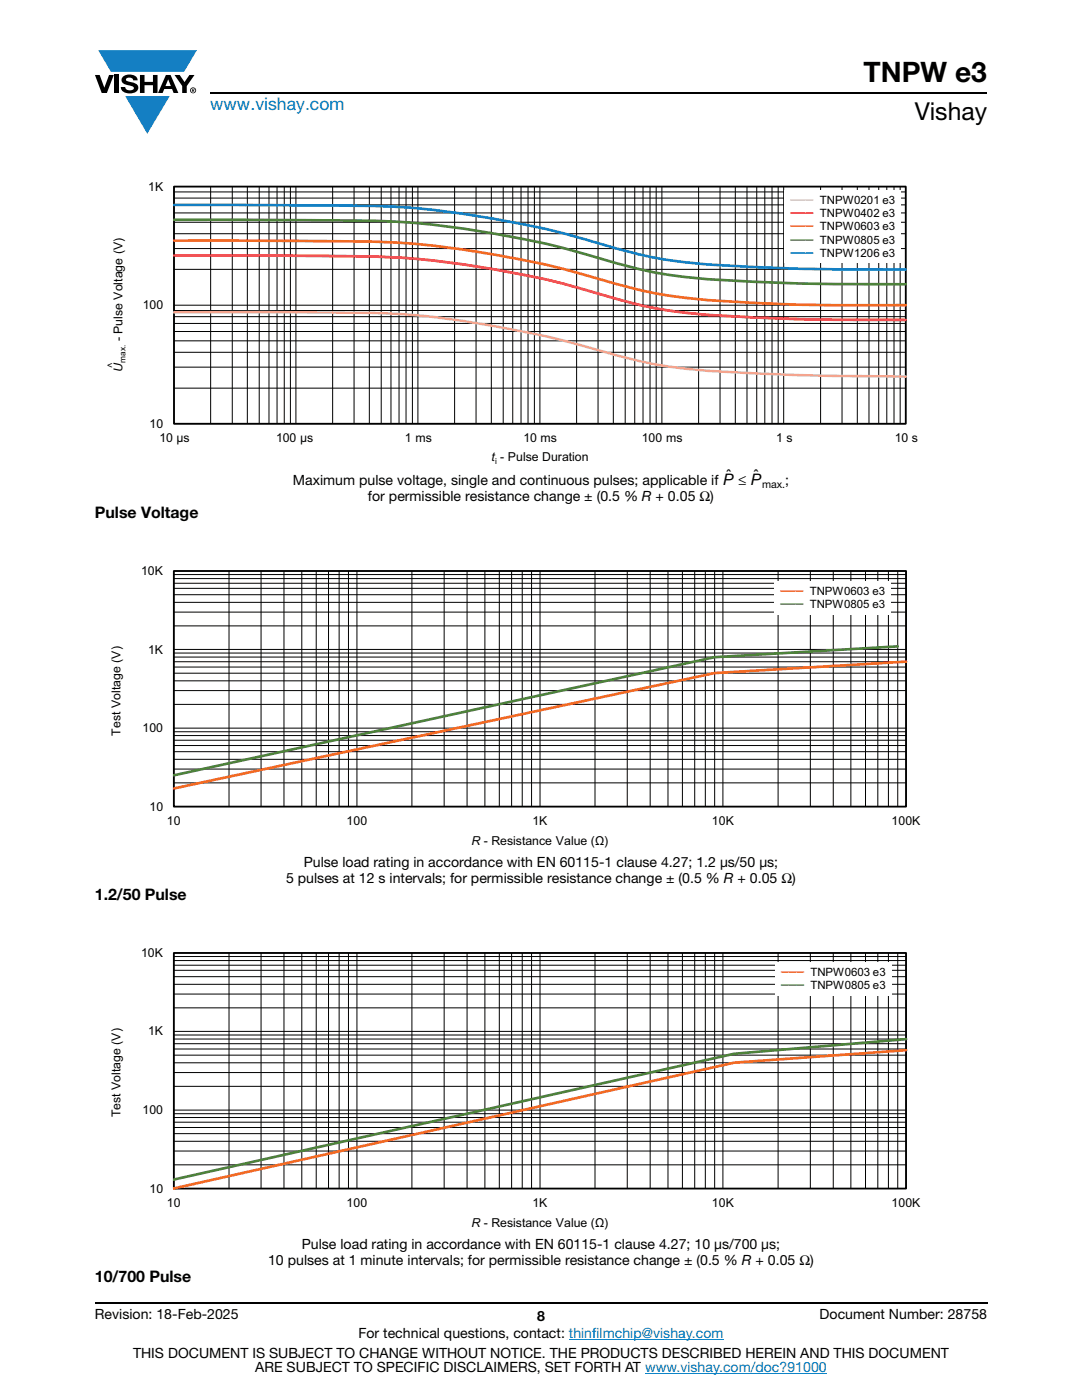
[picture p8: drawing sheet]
<svg xmlns="http://www.w3.org/2000/svg" width="216mm" height="279mm" viewBox="0 0 216 279" stroke-linecap="round" stroke-linejoin="round" font-family="sans-serif">
<g fill="#147fc3">
<path d="M19.6 10h19.7l-2.6 4.3h-1.1h-13.5z"/>
<path d="M25 19.2h8.9l-4.5 7.5z"/>
</g>
<g fill="#000">
<path d="M18.9 15h1l.9 2.5 1-2.5h.9l-1.4 3.6h-1zM22.9 15h.9v3.6h-.9zM24.6 15.3a2.1 2.1 0 0 1 2.8 .3l.1 .4h-.9a.79 .79 0 0 0-.7-.5 .79 .79 0 0 0-.8 .4l.3 .3 1 .2a1.08 1.08 0 0 1 1.2 1 1.08 1.08 0 0 1-1.1 1.2 1.73 1.73 0 0 1-2.4-1.2h.9a.96 .96 0 0 0 .8 .6 .96 .96 0 0 0 .9-.4 1.31 1.31 0 0 0-1.2-.6 1.03 1.03 0 0 1-1.1-.6 1.03 1.03 0 0 1 .2-1.1zM27.9 15h.9v1.3h1.7v-1.3h.9v3.6h-.9v-1.6h-1.7v1.6h-.9zM34.8 15h1.1l.9 1.4 1-1.4h1l-1.5 2.2v1.4h-.9v-1.4z"/>
<path d="M33.6 15.9l.5 1.3h-1.1zM33.1 15l-1.6 3.6h1l.3-.8h1.5l.3 .8h1l-1.6-3.6z"/>
<path d="M38.4 17.8h.2v.2h-.2zM38.3 17.7v.7h.1v-.3l.4 .3-.2-.3 .2-.2-.1-.2z"/>
<path d="M38.1 18a.46 .46 0 0 1 .9 0 .46 .46 0 0 1-.9 0zM37.9 18a.6 .6 0 0 0 1.2 0 .6 .6 0 0 0-1.2 0z"/>
</g>
<path d="M42 18.6h155M18.9 260h178.1" fill="none" stroke="#000" stroke-width=".36"/>
<path d="M113.5 267.3h30.9M128.7 274h36.3" fill="none" stroke="#007ec4" stroke-width=".2"/>
<g fill="none" stroke="#000" stroke-width=".2">
<path d="M34.7 39.5h146M34.7 38.3h146M34.7 37.2h146v47.4h-146zM42 37.2v47.4M46.3 37.2v47.4M49.4 37.2v47.4M51.7 37.2v47.4M53.7 37.2v47.4M55.3 37.2v47.4M56.7 37.2v47.4M57.9 37.2v47.4M59 37.2v47.4"/>
<path d="M66.4 37.2v47.4M70.6 37.2v47.4M73.7 37.2v47.4M76.1 37.2v47.4M78 37.2v47.4M79.6 37.2v47.4M81 37.2v47.4M82.3 37.2v47.4M83.4 37.2v47.4M90.7 37.2v47.4M95 37.2v47.4M98 37.2v47.4"/>
<path d="M100.4 37.2v47.4M102.3 37.2v47.4M104 37.2v47.4M105.4 37.2v47.4M106.6 37.2v47.4M107.7 37.2v47.4M115.1 37.2v47.4M119.3 37.2v47.4M122.4 37.2v47.4M124.8 37.2v47.4M126.7 37.2v47.4M128.3 37.2v47.4"/>
<path d="M129.7 37.2v47.4M130.9 37.2v47.4M132.1 37.2v47.4M139.4 37.2v47.4M143.7 37.2v47.4M146.7 37.2v47.4M149.1 37.2v47.4M151 37.2v47.4M152.6 37.2v47.4M154 37.2v47.4M155.3 37.2v47.4M156.4 37.2v47.4"/>
<path d="M163.7 37.2v47.4M168 37.2v47.4M171.1 37.2v47.4M173.4 37.2v47.4M175.3 37.2v47.4M176.9 37.2v47.4M178.4 37.2v47.4M179.6 37.2v47.4M34.7 53.8h146M34.7 49.6h146M34.7 46.6h146M34.7 44.4h146"/>
<path d="M34.7 42.5h146M34.7 40.9h146M34.7 77.5h146M34.7 73.3h146M34.7 70.3h146M34.7 68h146M34.7 66.2h146M34.7 64.6h146M34.7 63.2h146M34.7 62h146M34.7 60.9h146"/>
</g>
<path d="M34.7 37.2h146v47.4h-146z" fill="none" stroke="#000" stroke-width=".35"/>
<path d="M34.7 62.3h20.9a414.9 414.9 0 0 1 27.8 .6 220 220 0 0 1 41.1 8.4 111.1 111.1 0 0 0 25.4 3.2 643.4 643.4 0 0 0 30.8 .7" fill="none" stroke="#f8adae" stroke-width=".53"/>
<path d="M34.7 51h20.9a427.1 427.1 0 0 1 27.8 .7 198.5 198.5 0 0 1 41.1 8.3 107.2 107.2 0 0 0 25.4 3.3 568 568 0 0 0 30.8 .6" fill="none" stroke="#ee1f23" stroke-width=".53"/>
<path d="M34.7 48h20.9a431 431 0 0 1 27.8 .7 204.2 204.2 0 0 1 41.1 8.4 111.4 111.4 0 0 0 25.4 3.3 497.8 497.8 0 0 0 30.8 .5" fill="none" stroke="#f16b22" stroke-width=".53"/>
<path d="M34.7 43.9h20.9a440.1 440.1 0 0 1 27.8 .6 200 200 0 0 1 41.1 8.4 107.3 107.3 0 0 0 25.4 3.3 567.6 567.6 0 0 0 30.8 .5" fill="none" stroke="#4e823b" stroke-width=".53"/>
<path d="M34.7 40.9h20.9a500.8 500.8 0 0 1 26.2 .5 201.8 201.8 0 0 1 42.7 8.6 107.5 107.5 0 0 0 25.4 3.3 558.4 558.4 0 0 0 30.8 .5" fill="none" stroke="#147fc3" stroke-width=".53"/>
<path d="M156.5 38h23.3v14.5h-23.3z" fill="#fff"/>
<g fill="none" stroke="#000" stroke-width=".2">
<path d="M34.7 118.7h146.1M34.7 117.4h146.1M34.7 116.4h146.1M34.7 115.5h146.1M34.7 114.7h146.1M34.7 113.9h146.1v47.1h-146.1zM45.7 113.9v47.1M52.1 113.9v47.1M56.7 113.9v47.1M60.2 113.9v47.1M63.1 113.9v47.1M65.6 113.9v47.1"/>
<path d="M67.7 113.9v47.1M69.5 113.9v47.1M71.2 113.9v47.1M82.2 113.9v47.1M88.6 113.9v47.1M93.2 113.9v47.1M96.8 113.9v47.1M99.6 113.9v47.1M102.1 113.9v47.1M104.2 113.9v47.1M106.1 113.9v47.1M107.8 113.9v47.1"/>
<path d="M118.7 113.9v47.1M125.2 113.9v47.1M129.7 113.9v47.1M133.3 113.9v47.1M136.2 113.9v47.1M138.6 113.9v47.1M140.7 113.9v47.1M142.6 113.9v47.1M144.2 113.9v47.1M155.3 113.9v47.1M161.7 113.9v47.1M166.3 113.9v47.1"/>
<path d="M169.8 113.9v47.1M172.7 113.9v47.1M175.2 113.9v47.1M177.3 113.9v47.1M179.1 113.9v47.1M34.7 137.8h146.1M34.7 135.9h146.1M34.7 134.4h146.1M34.7 133.1h146.1M34.7 132.1h146.1M34.7 131.1h146.1M34.7 130.3h146.1"/>
<path d="M34.7 124.9h146.1M34.7 122.2h146.1M34.7 120.2h146.1M34.7 129.6h146.1M34.7 156.2h146.1M34.7 153.5h146.1M34.7 151.5h146.1M34.7 150h146.1M34.7 148.8h146.1M34.7 147.7h146.1M34.7 146.8h146.1M34.7 146h146.1"/>
<path d="M34.7 140.6h146.1M34.7 145.3h146.1"/>
</g>
<path d="M34.7 114h146.1v47h-146.1z" fill="none" stroke="#000" stroke-width=".35"/>
<path d="M180.8 132l-38.2 2.3-107.9 23.1" fill="none" stroke="#f16b22" stroke-width=".53"/>
<path d="M179.1 129l-36.5 2.2-107.9 23.5" fill="none" stroke="#4e823b" stroke-width=".53"/>
<path d="M154.5 116.1h23.3v6.7h-23.3z" fill="#fff"/>
<g fill="none" stroke="#000" stroke-width=".2">
<path d="M34.7 198.4h146.1M34.7 196.4h146.1M34.7 194.9h146.1M34.7 193.6h146.1M34.7 192.6h146.1M34.7 191.7h146.1M34.7 190.9h146.1M34.7 190.2h146.1v47h-146.1zM45.7 190.2v47M52.1 190.2v47M56.7 190.2v47M60.2 190.2v47"/>
<path d="M63.1 190.2v47M65.6 190.2v47M67.7 190.2v47M69.5 190.2v47M71.2 190.2v47M82.2 190.2v47M88.6 190.2v47M93.2 190.2v47M96.8 190.2v47M99.6 190.2v47M102.1 190.2v47M104.2 190.2v47"/>
<path d="M106.1 190.2v47M107.8 190.2v47M118.7 190.2v47M125.2 190.2v47M129.7 190.2v47M133.3 190.2v47M136.2 190.2v47M138.6 190.2v47M140.7 190.2v47M142.6 190.2v47M144.2 190.2v47M155.3 190.2v47"/>
<path d="M161.7 190.2v47M166.3 190.2v47M169.8 190.2v47M172.7 190.2v47M175.2 190.2v47M177.3 190.2v47M179.1 190.2v47M34.7 216.8h146.1M34.7 214.1h146.1M34.7 212.1h146.1M34.7 210.6h146.1M34.7 209.4h146.1"/>
<path d="M34.7 208.3h146.1M34.7 207.4h146.1M34.7 206.6h146.1M34.7 201.1h146.1M34.7 205.8h146.1M34.7 232.5h146.1M34.7 229.7h146.1M34.7 227.8h146.1M34.7 226.2h146.1M34.7 225h146.1M34.7 224h146.1M34.7 223h146.1"/>
<path d="M34.7 222.3h146.1M34.7 221.5h146.1"/>
</g>
<path d="M34.7 190.2h146.1v47h-146.1z" fill="none" stroke="#000" stroke-width=".35"/>
<path d="M180.8 209.6l-34.3 2.5-111.8 25.1" fill="none" stroke="#f16b22" stroke-width=".53"/>
<path d="M180.8 207.4l-34.3 2.9-111.8 25.1" fill="none" stroke="#4e823b" stroke-width=".53"/>
<path d="M154.6 192h23.3v6.8h-23.3z" fill="#fff"/>
<text font-size="5.6" x="172.3" y="16.4">TNPW e3</text>
<text font-size="4.9" x="182.5" y="24">Vishay</text>
<text font-size="3.5" fill="#007ec4" x="42" y="21.9">www.vishay.com</text>
<g font-size="3.2">
<text x="144.9" y="96">ˆ</text>
<text x="150.3" y="96">ˆ</text>
<text x="18.9" y="103.4">Pulse Voltage</text>
<text x="18.9" y="179.6">1.2/50 Pulse</text>
<text x="18.9" y="255.9">10/700 Pulse</text>
</g>
<g font-size="2.8">
<text x="58.4" y="96.8">Maximum pulse voltage, single and continuous pulses; applicable if P ≤ P</text>
<text x="73.4" y="100">for permissible resistance change ± (0.5 % R + 0.05 Ω)</text>
<text x="156.7" y="96.8">;</text>
<text x="60.6" y="173.1">Pulse load rating in accordance with EN 60115-1 clause 4.27; 1.2 μs/50 μs;</text>
<text x="57.1" y="176.2">5 pulses at 12 s intervals; for permissible resistance change ± (0.5 % R + 0.05 Ω)</text>
<text x="60.2" y="249.3">Pulse load rating in accordance with EN 60115-1 clause 4.27; 10 μs/700 μs;</text>
<text x="53.5" y="252.5">10 pulses at 1 minute intervals; for permissible resistance change ± (0.5 % R + 0.05 Ω)</text>
<text x="18.9" y="263.3">Revision: 18-Feb-2025</text>
<text x="107.2" y="263.6">8</text>
<text x="163.6" y="263.3">Document Number: 28758</text>
<text x="71.5" y="267.1">For technical questions, contact: thinfilmchip@vishay.com</text>
<text x="26.5" y="271">THIS DOCUMENT IS SUBJECT TO CHANGE WITHOUT NOTICE. THE PRODUCTS DESCRIBED HEREIN AND THIS DOCUMENT</text>
<text x="50.9" y="273.8">ARE SUBJECT TO SPECIFIC DISCLAIMERS, SET FORTH AT www.vishay.com/doc?91000</text>
</g>
<g font-size="2.5">
<text x="29.6" y="38">1K</text>
<text x="28.5" y="61.7">100</text>
<text x="24.5" y="68.1" transform="rotate(-90 24.5 68.1)">- Pulse Voltage (V)</text>
<text x="24.5" y="74.2" transform="rotate(-90 24.5 74.2)">U</text>
<text x="29.9" y="85.4">10</text>
<text x="31.8" y="88.2">10 μs</text>
<text x="55.1" y="88.2">100 μs</text>
<text x="80.8" y="88.2">1 ms</text>
<text x="104.4" y="88.2">10 ms</text>
<text x="128.1" y="88.2">100 ms</text>
<text x="154.9" y="88.2">1 s</text>
<text x="178.5" y="88.2">10 s</text>
<text x="98.1" y="92">t - Pulse Duration</text>
<text x="28.2" y="114.8">10K</text>
<text x="29.5" y="130.4">1K</text>
<text x="24" y="146.8" transform="rotate(-90 24 146.8)">Test Voltage (V)</text>
<text x="28.4" y="146.1">100</text>
<text x="29.8" y="161.8">10</text>
<text x="33.3" y="164.7">10</text>
<text x="69.2" y="164.7">100</text>
<text x="106.2" y="164.7">1K</text>
<text x="142.1" y="164.7">10K</text>
<text x="177.9" y="164.7">100K</text>
<text x="94.1" y="168.6">R - Resistance Value (Ω)</text>
<text x="28.2" y="191">10K</text>
<text x="29.5" y="206.7">1K</text>
<text x="24" y="223" transform="rotate(-90 24 223)">Test Voltage (V)</text>
<text x="28.4" y="222.3">100</text>
<text x="29.8" y="238">10</text>
<text x="33.3" y="240.9">10</text>
<text x="69.2" y="240.9">100</text>
<text x="94.1" y="244.8">R - Resistance Value (Ω)</text>
<text x="106.2" y="240.9">1K</text>
<text x="142.1" y="240.9">10K</text>
<text x="177.9" y="240.9">100K</text>
</g>
<g font-size="2.3">
<text x="163.6" y="40.7">TNPW0201 e3</text>
<text x="163.6" y="43.4">TNPW0402 e3</text>
<text x="163.6" y="46">TNPW0603 e3</text>
<text x="163.6" y="48.6">TNPW0805 e3</text>
<text x="163.6" y="51.3">TNPW1206 e3</text>
<text x="161.6" y="118.8">TNPW0603 e3</text>
<text x="161.6" y="121.4">TNPW0805 e3</text>
<text x="161.7" y="194.8">TNPW0603 e3</text>
<text x="161.7" y="197.4">TNPW0805 e3</text>
</g>
<text font-size="2.1" x="152.1" y="97.3">max.</text>
<text font-size="1.9" x="22.6" y="73.4" transform="rotate(-90 22.6 73.4)">˄</text>
<g font-size="1.7">
<text x="25.1" y="72.4" transform="rotate(-90 25.1 72.4)">max.</text>
<text x="98.8" y="92.6">i</text>
</g>
<text font-size="1.5" fill="#f8adae" x="157.8" y="40.3">▬▬▬</text>
<text font-size="1.5" fill="#ee1f23" x="157.8" y="42.9">▬▬▬</text>
<g font-size="1.5" fill="#f16b22">
<text x="157.8" y="45.6">▬▬▬</text>
<text x="155.7" y="118.4">▬▬▬</text>
<text x="155.9" y="194.4">▬▬▬</text>
</g>
<g font-size="1.5" fill="#4e823b">
<text x="157.8" y="48.2">▬▬▬</text>
<text x="155.7" y="121">▬▬▬</text>
<text x="155.9" y="197">▬▬▬</text>
</g>
<text font-size="1.5" fill="#147fc3" x="157.8" y="50.8">▬▬▬</text>
</svg>
